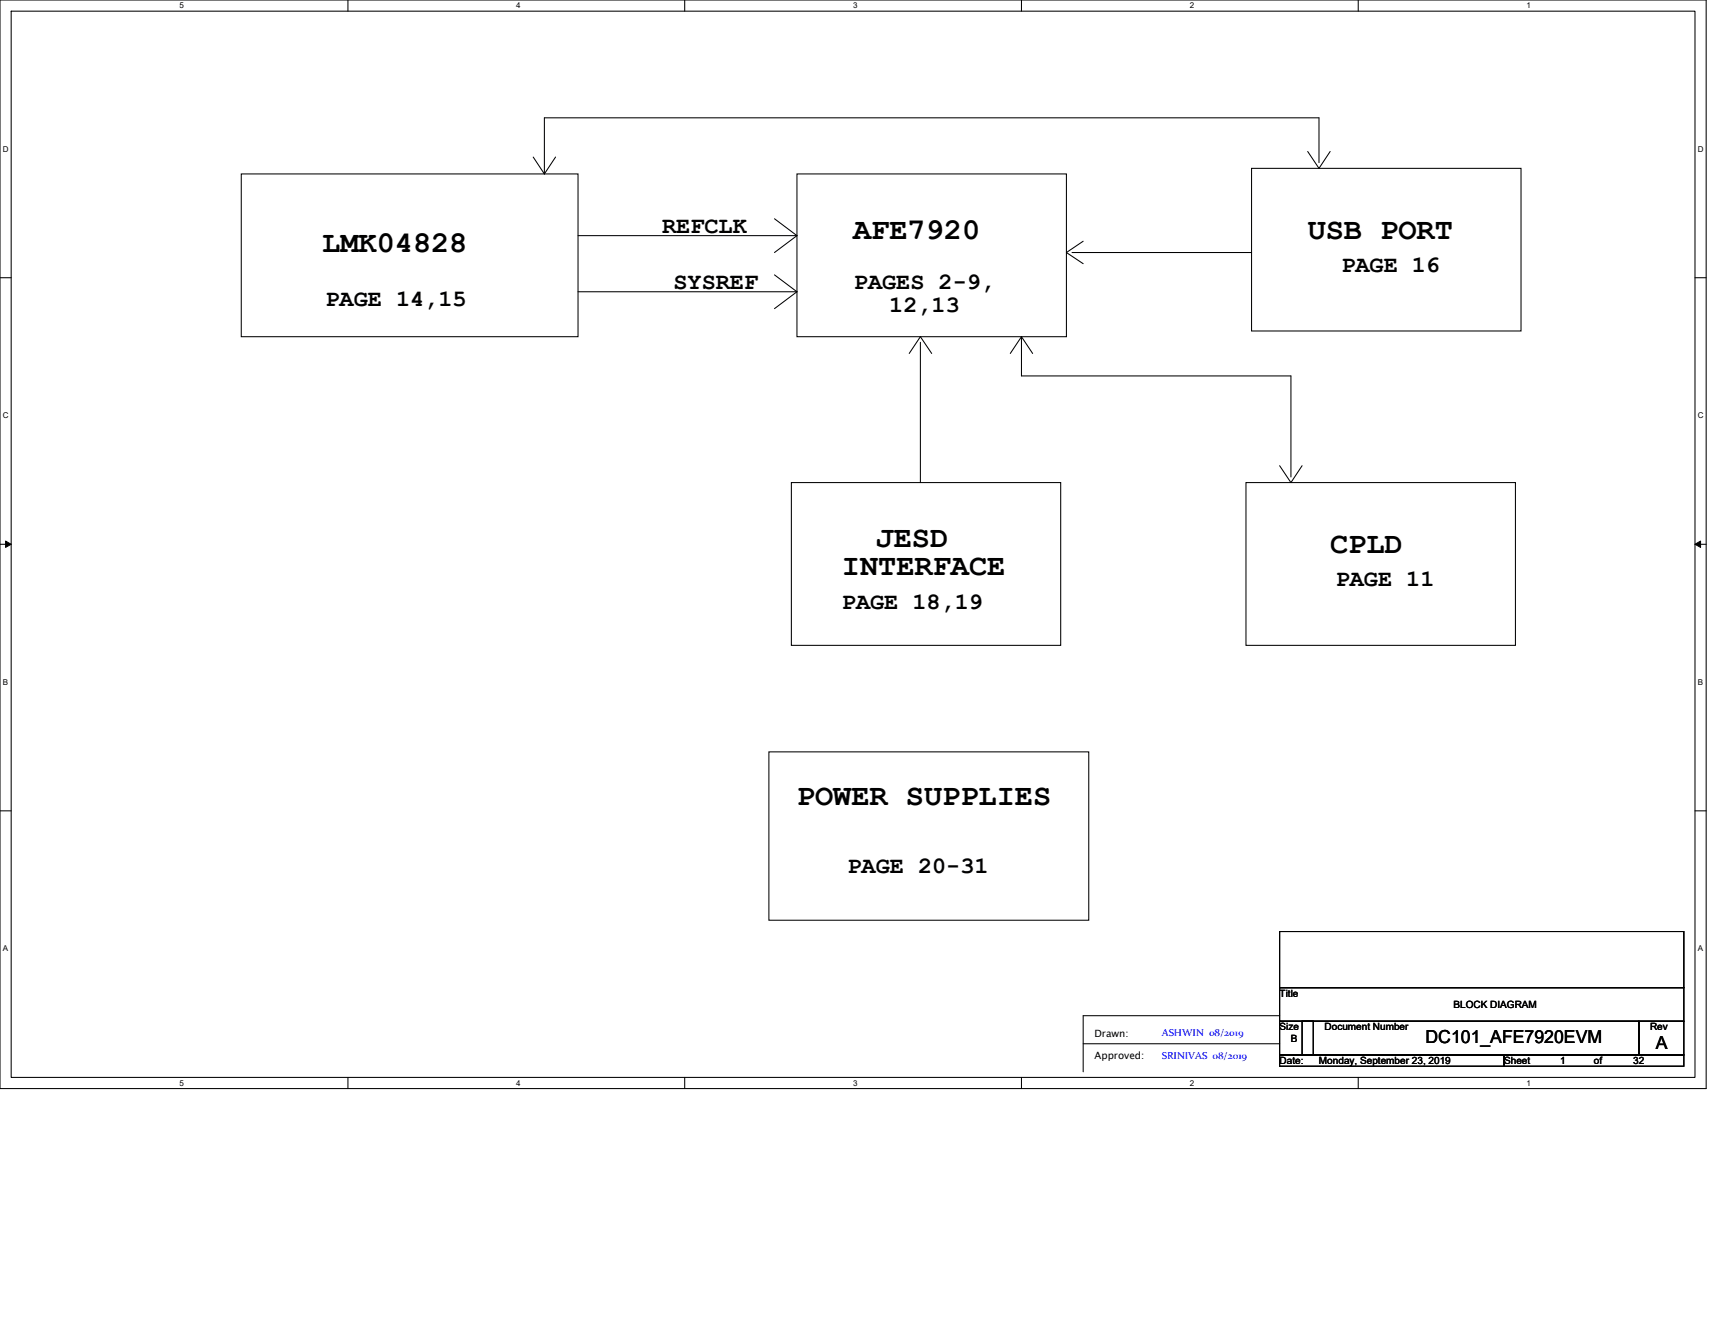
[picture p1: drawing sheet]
<svg xmlns="http://www.w3.org/2000/svg" width="279mm" height="216mm" viewBox="0 0 279 216" stroke-linecap="round" stroke-linejoin="round" font-family="sans-serif">
<path d="M0 0h278v177.4h-278zM1.8 1.8h274.3v173.8h-274.3z" fill="none" stroke="#000" stroke-width=".17"/>
<g fill="#fff">
<path d="M29.3 .2h.7v1.5h-.7z"/>
<path d="M29.3 175.7h.7v1.5h-.7z"/>
</g>
<path d="M56.7 0v1.8M56.7 175.6v1.8" fill="none" stroke="#000" stroke-width=".17"/>
<g fill="#fff">
<path d="M84.1 .2h.7v1.5h-.7z"/>
<path d="M84.1 175.7h.7v1.5h-.7z"/>
</g>
<path d="M111.5 0v1.8M111.5 175.6v1.8" fill="none" stroke="#000" stroke-width=".17"/>
<g fill="#fff">
<path d="M139 .2h.7v1.5h-.7z"/>
<path d="M139 175.7h.7v1.5h-.7z"/>
</g>
<path d="M166.4 0v1.8M166.4 175.6v1.8" fill="none" stroke="#000" stroke-width=".17"/>
<g fill="#fff">
<path d="M193.8 .2h.8v1.5h-.8z"/>
<path d="M193.8 175.7h.8v1.5h-.8z"/>
</g>
<path d="M221.3 0v1.8M221.3 175.6v1.8" fill="none" stroke="#000" stroke-width=".17"/>
<g fill="#fff">
<path d="M248.7 .2h.7v1.5h-.7z"/>
<path d="M248.7 175.7h.7v1.5h-.7z"/>
<path d="M.5 23.5h.9v1.5h-.9z"/>
<path d="M276.6 23.5h1v1.5h-1z"/>
<path d="M.5 67h.9v1.4h-.9z"/>
<path d="M276.6 67h1v1.4h-1z"/>
</g>
<path d="M0 45.3h1.8M276.1 45.3h1.9" fill="none" stroke="#000" stroke-width=".17"/>
<g fill="#fff">
<path d="M.5 110.4h.8v1.5h-.8z"/>
<path d="M276.6 110.4h.9v1.5h-.9z"/>
</g>
<path d="M0 88.7h1.8M276.1 88.7h1.9" fill="none" stroke="#000" stroke-width=".17"/>
<path d="M.9 88.2l.9 .5-.9 .5zM276.1 88.7l1-.5v1z" fill="#000" stroke="#000" stroke-width=".16"/>
<g fill="#fff">
<path d="M.5 153.8h.8v1.5h-.8z"/>
<path d="M276.6 153.8h.9v1.5h-.9z"/>
</g>
<g fill="none" stroke="#000" stroke-width=".17">
<path d="M39.3 28.3h54.9v26.6h-54.9zM86.9 25.6l1.8 2.7M90.5 25.6l-1.8 2.7M94.2 38.4h35.6M126.2 35.6l3.6 2.8M129.8 38.4l-3.6 2.7M129.8 28.3h43.9v26.6h-43.9zM176.5 39.3l-2.8 1.8 2.8 1.9M203.9 27.4h43.9v26.5h-43.9zM213 24.7l1.9 2.7 1.8-2.7M214.9 26.5v-7.3h-126.2v9.1M94.2 47.5h35.6"/>
<path d="M126.2 44.8l3.6 2.7M129.8 47.5l-3.6 2.8M148.1 57.6l1.8-2.7 1.9 2.7M149.9 55.8v22.8M166.4 54.9l-1.8 2.7M166.4 54.9v6.4h43.9v16.4M166.4 54.9l1.8 2.7M174.6 41.1h29.3M128.9 78.6h43.9v26.6h-43.9zM203 78.6h43.9v26.6h-43.9zM208.5 75.9l1.8 2.7 1.8-2.7M0 132.1h1.8"/>
<path d="M125.3 122.5h52.1v27.4h-52.1zM276.1 132.1h1.9M208.5 151.8h65.8v9.1h-65.8zM176.5 170.1h32M208.5 160.9h65.8v5.5h-65.8zM208.5 165.5h-32v9.1M208.5 166.4h5.5v5.5h-5.5zM208.5 171.9h36.5v1.8h-36.5zM212.1 166.4h54.9v5.5h-54.9zM245 171.9h29.3v1.8h-29.3zM267 166.4h7.3v5.5h-7.3z"/>
</g>
<g font-size="4.9">
<text x="52.5" y="41.1">LMK04828</text>
<text x="139" y="38.9">AFE7920</text>
<text x="213" y="38.9">USB PORT</text>
<text x="142.6" y="89.2">JESD</text>
<text x="137.2" y="93.7">INTERFACE</text>
<text x="216.7" y="90.1">CPLD</text>
<text x="129.8" y="131.2">POWER SUPPLIES</text>
</g>
<g font-size="3.8">
<text x="107.9" y="37.9">REFCLK</text>
<text x="109.7" y="47.1">SYSREF</text>
<text x="139.1" y="47.1">PAGES 2-9,</text>
<text x="218.5" y="44.3">PAGE 16</text>
<text x="53" y="49.8">PAGE 14,15</text>
<text x="144.9" y="50.9">12,13</text>
<text x="217.6" y="95.5">PAGE 11</text>
<text x="137.2" y="99.2">PAGE 18,19</text>
<text x="138.1" y="142.2">PAGE 20-31</text>
</g>
<g font-size="2.9">
<text x="232.2" y="169.9">DC101_AFE7920EVM</text>
<text x="269.7" y="170.9">A</text>
</g>
<g font-size="1.6">
<text x="208.5" y="162.4">Title</text>
<text x="208.5" y="167.9">Size</text>
<text x="215.8" y="167.9">Document Number</text>
<text x="236.8" y="164.2">BLOCK DIAGRAM</text>
<text x="268.8" y="167.9">Rev</text>
<text x="178.3" y="172.6">Approved:</text>
<text x="178.3" y="169">Drawn:</text>
<text x="208.5" y="173.4">Date:</text>
<text x="210.3" y="169.7">B</text>
<text x="214.9" y="173.4">Monday, September 23, 2019</text>
<text x="245" y="173.4">Sheet</text>
<text x="254.2" y="173.4">1</text>
<text x="259.7" y="173.4">of</text>
<text x="266.1" y="173.4">32</text>
</g>
<g font-size="1.6" fill="#00f">
<text x="189.3" y="168.9">ASHWIN 08/2019</text>
<text x="189.3" y="172.5">SRINIVAS 08/2019</text>
</g>
<g font-size="1.3">
<text x="29.3" y="1.4">5</text>
<text x="84.1" y="1.4">4</text>
<text x="139" y="1.4">3</text>
<text x="193.8" y="1.4">2</text>
<text x="248.7" y="1.4">1</text>
<text x=".5" y="24.7">D</text>
<text x="276.6" y="24.7">D</text>
<text x=".5" y="68.2">C</text>
<text x="276.6" y="68.2">C</text>
<text x=".5" y="111.6">B</text>
<text x="276.6" y="111.6">B</text>
<text x=".5" y="155">A</text>
<text x="276.6" y="155">A</text>
<text x="29.3" y="176.9">5</text>
<text x="84.1" y="176.9">4</text>
<text x="139" y="176.9">3</text>
<text x="193.8" y="176.9">2</text>
<text x="248.7" y="176.9">1</text>
</g>
</svg>
